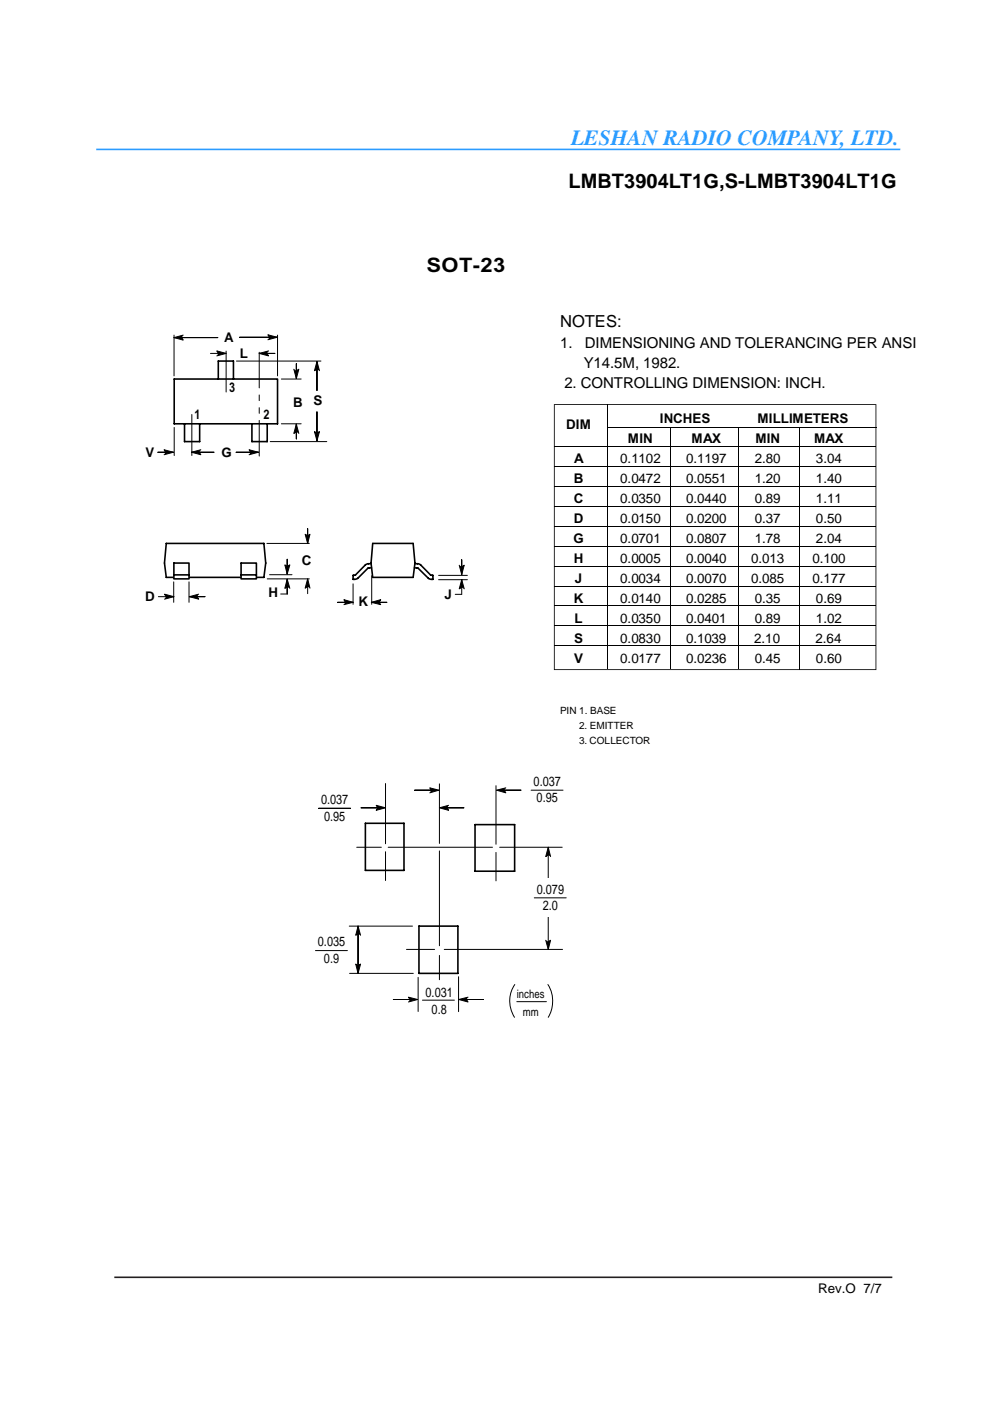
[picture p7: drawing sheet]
<svg xmlns="http://www.w3.org/2000/svg" width="210mm" height="297mm" viewBox="0 0 210 297" stroke-linecap="round" stroke-linejoin="round" font-family="sans-serif">
<path d="M36.9 80.4h21.9v9.5h-21.9zM39.1 89.9v3.7h3.2v-3.7M46.3 80.4v-3.8h3.2v3.8M53.4 89.9v3.7h3.3v-3.7M35.3 115.2h20.7l.3 4.2-.3 3h-20.7l-.4-3zM79 115.2l-.3 4.2 .3 3M87.6 115.2l.4 4.2-.4 3" fill="none" stroke="#000" stroke-width=".34"/>
<path d="M36.9 121.9h3.2zM36.9 119.4h3.2v3.3h-3.2z" fill-rule="evenodd" fill="#fff"/>
<path d="M36.9 119.4h3.2v3.3h-3.2zM36.9 121.9h3.2" fill="none" stroke="#000" stroke-width=".34"/>
<path d="M51.1 121.9h3.3zM51.1 119.4h3.3v3.3h-3.3z" fill-rule="evenodd" fill="#fff"/>
<path d="M51.1 119.4h3.3v3.3h-3.3zM78.7 119.5l-.8 .1-.4 .2-2.1 2.1-.5 .1v.8l.9-.2M79 115.2h8.6M88 119.5l1 .1 2.3 2.3 .5 .1v.8l-1-.2-2.1-2.1-.8-.1M51.1 121.9h3.3M78.8 120.4l-.8 .1-2.2 2.1M79 122.4h8.6M77.5 174.6h8.2v9.9h-8.2zM100.7 174.8h8.4v9.9h-8.4zM88.8 196.4h8.3v10h-8.3z" fill="none" stroke="#000" stroke-width=".34"/>
<g fill="none" stroke="#000" stroke-width=".21">
<path d="M36.9 71.6h9.3h-9.3M36.9 71v8.7M38.8 71l-1.9 .6 1.9 .5-.2-.5M44.6 74.9h3.3M46.3 74.9l-.3-.5 1.9 .5-1.9 .6M50.1 76.6h18M55 74.9h3.3h-3.3M56.9 74.4l-1.9 .5 1.9 .6-.3-.6M57.1 71.5l-.3-.5 2 .5-2 .5M58.8 71.5h-8h8M58.8 71v8.7M62.3 78.3l.5 2 .6-2-.6 .3"/>
<path d="M67.2 76.7v6.1v-6.1M67.2 78.3l-.5 .3 .5-1.9 .5 1.9M35.1 95.9l-.3-.5 2 .5-2 .5M36.8 95.9h-3.3h3.3M36.9 90.6v6M40.6 95.9h4.8h-4.8M42.6 95.4l-2 .5 2 .5-.3-.5M53.1 95.9l-.3-.5 2 .5-2 .5M54.8 95.9h-4.7h4.7M57.3 93.6h12M59.7 80.4h4.2M59.7 89.9h4.2"/>
<path d="M62.8 89.9v3.2v-3.2M62.8 91.6l-.5 .3 .5-2 .6 2M62.8 80.3v-3.2v3.2M66.7 91.5l.5 .3 .5-.3-.5 2zM67.2 93.5v-6.2v6.2M56.6 115.2h9M60.4 119.8l.5 .3 .6-.3-.6 1.9zM64.7 113.3l.5 .3 .5-.3-.5 1.9zM65.2 115.2v-3.1v3.1M97.4 119.8l.5 2 .5-2-.5 .4M33.6 126.5h3.3M35.2 126.5l-.3-.5 2 .5-2 .5"/>
<path d="M36.8 123.4v4.3M40.1 123.4v4.3M40.1 126.5h3.4h-3.4M42.1 126l-2 .5 2 .5-.3-.5M56.7 122.7h8.9M57.1 121.8h4.8M59.5 125.9h1.4M60.9 122.8v3.1v-3.1M60.9 124.5l-.5 .2 .5-1.9 .6 1.9M60.9 121.7v-3.1v3.1M65.2 124.4l-.5 .3 .5-2 .5 2M65.2 122.7v3.2"/>
<path d="M73.2 127.7l-.3-.6 2 .6-2 .5M74.9 127.7h-3.3h3.3M74.9 123.8v4.3M78.7 127.7h3.3h-3.3M78.7 127.7l2-.6-.3 .6 .3 .5zM78.8 122.1v6M93 122h6.1M93 122.9h6.1M97.9 124.6l-.5 .2 .5-1.9 .5 1.9M97.9 121.8v-3.1v3.1M97.9 122.9v3.1h-1.4M67.6 171.4h6.7h-6.7"/>
<path d="M75.6 179.6h5.3M79.8 170.7l1.9 .6-1.9 .5 .3-.5zM81.1 171.3h-4.5h4.5M81.7 166.1v12.8M82.3 179.6h22.1M91.4 167.5l-.3-.5 2 .5-2 .6M92.4 167.5h-4.5h4.5M93.2 166.2v12.6M93.8 171.3h4.6h-4.6M95.1 170.7l-1.9 .6 1.9 .5-.3-.5M105.2 166.6v12.4M105.9 167.5h4.6h-4.6"/>
<path d="M105.9 179.6h13.3M107.2 167l-1.9 .5 1.9 .6-.3-.6M112.6 167.5h6.8M116.2 179.6v21.7M74 196.4h13.5M75.9 198l-.5 .3 .5-1.9 .5 1.9M81.7 180.6v6.1M93.2 180.4v20.1M105.2 180.7v6.1M115.7 199.4l.5 1.9 .5-1.9-.5 .2M116.2 181.3l-.5 .3 .5-2 .5 2M74.1 206.4h13.5"/>
<path d="M75.4 204.4l.5 .3 .5-.3-.5 2zM75.9 206.4v-10v10M86.2 201.3h5.9M86.9 211.9l-.3-.5 1.9 .5-1.9 .5M87.9 211.9h-4.5h4.5M88.7 207.2v7.3M93.2 202.6v5.1M94.2 201.3h25.1M97.2 207.1v7.4M97.9 211.9h4.5h-4.5M99.2 211.4l-1.9 .5 1.9 .5-.3-.5M109.1 208.7a6.3 6.3 0 0 0 0 7"/>
<path d="M109.6 212.4h6.3M116.2 208.7a6.7 6.7 0 0 1 0 7"/>
</g>
<g fill="#000">
<path d="M36.9 71.6l1.9-.6-.2 .6 .2 .5z" fill-rule="evenodd"/>
<path d="M46 74.4l1.9 .5-1.9 .6 .3-.6z" fill-rule="evenodd"/>
<path d="M55 74.9l1.9-.5-.3 .5 .3 .6z" fill-rule="evenodd"/>
<path d="M56.8 71l2 .5-2 .5 .3-.5z" fill-rule="evenodd"/>
<path d="M62.3 78.3l.5 .3 .6-.3-.6 2z" fill-rule="evenodd"/>
<path d="M67.2 76.7l.5 1.9-.5-.3-.5 .3z" fill-rule="evenodd"/>
<path d="M34.8 95.4l2 .5-2 .5 .3-.5z" fill-rule="evenodd"/>
<path d="M40.6 95.9l2-.5-.3 .5 .3 .5z" fill-rule="evenodd"/>
<path d="M52.8 95.4l2 .5-2 .5 .3-.5z" fill-rule="evenodd"/>
<path d="M62.8 89.9l.6 2-.6-.3-.5 .3z" fill-rule="evenodd"/>
<path d="M66.7 91.5l.5 .3 .5-.3-.5 2z" fill-rule="evenodd"/>
<path d="M64.7 113.3l.5 .3 .5-.3-.5 1.9z" fill-rule="evenodd"/>
<path d="M34.9 126l2 .5-2 .5 .3-.5z" fill-rule="evenodd"/>
<path d="M40.1 126.5l2-.5-.3 .5 .3 .5z" fill-rule="evenodd"/>
<path d="M60.9 122.8l.6 1.9-.6-.2-.5 .2z" fill-rule="evenodd"/>
<path d="M60.4 119.8l.5 .3 .6-.3-.6 1.9z" fill-rule="evenodd"/>
<path d="M65.2 122.7l.5 2-.5-.3-.5 .3z" fill-rule="evenodd"/>
<path d="M72.9 127.1l2 .6-2 .5 .3-.5z" fill-rule="evenodd"/>
<path d="M78.7 127.7l2-.6-.3 .6 .3 .5z" fill-rule="evenodd"/>
<path d="M97.9 122.9l.5 1.9-.5-.2-.5 .2z" fill-rule="evenodd"/>
<path d="M97.4 119.8l.5 .4 .5-.4-.5 2z" fill-rule="evenodd"/>
<path d="M79.8 170.7l1.9 .6-1.9 .5 .3-.5z" fill-rule="evenodd"/>
<path d="M91.1 167l2 .5-2 .6 .3-.6z" fill-rule="evenodd"/>
<path d="M93.2 171.3l1.9-.6-.3 .6 .3 .5z" fill-rule="evenodd"/>
<path d="M105.3 167.5l1.9-.5-.3 .5 .3 .6z" fill-rule="evenodd"/>
<path d="M75.9 196.4l.5 1.9-.5-.3-.5 .3z" fill-rule="evenodd"/>
<path d="M115.7 199.4l.5 .2 .5-.2-.5 1.9z" fill-rule="evenodd"/>
<path d="M116.2 179.6l.5 2-.5-.3-.5 .3z" fill-rule="evenodd"/>
<path d="M75.4 204.4l.5 .3 .5-.3-.5 2z" fill-rule="evenodd"/>
<path d="M86.6 211.4l1.9 .5-1.9 .5 .3-.5z" fill-rule="evenodd"/>
<path d="M97.3 211.9l1.9-.5-.3 .5 .3 .5z" fill-rule="evenodd"/>
</g>
<path d="M47.9 74.4v8.7M40.7 87.9v8.7" fill="none" stroke="#000" stroke-width=".21" stroke-dasharray="8.7 1.7 1.4 1.7 1.4 1.7"/>
<path d="M55 74.7v22.1" fill="none" stroke="#000" stroke-width=".21" stroke-dasharray="7.6 1.5 1.2 1.5 1.2 1.5"/>
<path d="M111.6 186.3h9.8v8.1h-9.8z" fill="#fff"/>
<g fill="none" stroke="#000" stroke-width=".21">
<path d="M117.4 94.7h68.3M117.4 98.9h68.3M128.7 90.6h57M128.7 85.7v56M142.1 90.6v51.3M156.5 90.6v51.3M169.5 90.6v51.3M117.4 103.1h68.3M117.4 107.3h68.3M117.4 111.5h68.3M117.4 115.8h68.3M117.4 120h68.3"/>
<path d="M117.4 124.2h68.3M117.4 128.5h68.3M117.4 132.7h68.3M117.4 136.9h68.3M113.3 190.4h6.8M66.9 201.5h6.8M89.6 212.1h6.7"/>
</g>
<path d="M24.2 270.8h165" fill="none" stroke="#231f20" stroke-width=".34"/>
<path d="M117.4 85.7h68.4v56.4h-68.4v-56.4l.2 56.2h68v-56h-68v56z" fill-rule="evenodd" fill="#000"/>
<path d="M20.4 31.7h170.5" fill="none" stroke="#2b9cff" stroke-width=".34"/>
<text font-size="4.6" fill="#2b9cff" x="121.1" y="30.7">LESHAN RADIO COMPANY, LTD.</text>
<g font-size="4.2">
<text x="120.5" y="39.9">LMBT3904LT1G,S-LMBT3904LT1G</text>
<text x="90.4" y="57.7">SOT-23</text>
</g>
<text font-size="3.5" x="118.8" y="69.3">NOTES:</text>
<g font-size="3.2">
<text x="118.8" y="73.9">1.</text>
<text x="124" y="73.9">DIMENSIONING AND TOLERANCING PER ANSI</text>
<text x="119.7" y="82.3">2. CONTROLLING DIMENSION: INCH.</text>
<text x="123.8" y="78.1">Y14.5M, 1982.</text>
</g>
<g font-size="2.8">
<text x="47.5" y="72.5">A</text>
<text x="50.9" y="75.9">L</text>
<text x="48.6" y="83.1">3</text>
<text x="41.2" y="88.9">1</text>
<text x="55.9" y="88.9">2</text>
<text x="62.1" y="86.4">B</text>
<text x="66.5" y="85.9">S</text>
<text x="139.9" y="89.7">INCHES</text>
<text x="160.6" y="89.7">MILLIMETERS</text>
<text x="120.1" y="91">DIM</text>
<text x="133.2" y="94">MIN</text>
<text x="146.6" y="94">MAX</text>
<text x="160.1" y="94">MIN</text>
<text x="172.6" y="94">MAX</text>
<text x="30.8" y="96.8">V</text>
<text x="46.9" y="96.8">G</text>
<text x="121.7" y="98.2">A</text>
<text x="131.5" y="98.2">0.1102</text>
<text x="145.5" y="98.2">0.1197</text>
<text x="160" y="98.2">2.80</text>
<text x="173" y="98.2">3.04</text>
<text x="121.6" y="102.4">B</text>
<text x="121.6" y="106.7">C</text>
<text x="131.5" y="102.4">0.0472</text>
<text x="131.5" y="106.7">0.0350</text>
<text x="145.5" y="102.4">0.0551</text>
<text x="145.5" y="106.7">0.0440</text>
<text x="160" y="102.4">1.20</text>
<text x="160" y="106.7">0.89</text>
<text x="173" y="102.4">1.40</text>
<text x="173" y="106.7">1.11</text>
<text x="121.6" y="110.9">D</text>
<text x="131.5" y="110.9">0.0150</text>
<text x="145.5" y="110.9">0.0200</text>
<text x="160" y="110.9">0.37</text>
<text x="173" y="110.9">0.50</text>
<text x="64" y="119.8">C</text>
<text x="121.6" y="115.1">G</text>
<text x="121.6" y="119.3">H</text>
<text x="131.5" y="115.1">0.0701</text>
<text x="131.5" y="119.3">0.0005</text>
<text x="145.5" y="119.3">0.0040</text>
<text x="145.5" y="115.1">0.0807</text>
<text x="159.3" y="119.3">0.013</text>
<text x="160" y="115.1">1.78</text>
<text x="172.2" y="119.3">0.100</text>
<text x="173" y="115.1">2.04</text>
<text x="121.9" y="123.6">J</text>
<text x="131.5" y="123.6">0.0034</text>
<text x="145.5" y="123.6">0.0070</text>
<text x="159.3" y="123.6">0.085</text>
<text x="172.2" y="123.6">0.177</text>
<text x="30.8" y="127.5">D</text>
<text x="57" y="126.5">H</text>
<text x="76" y="128.5">K</text>
<text x="94.3" y="127">J</text>
<text x="121.6" y="127.8">K</text>
<text x="131.5" y="127.8">0.0140</text>
<text x="145.5" y="127.8">0.0285</text>
<text x="160" y="127.8">0.35</text>
<text x="173" y="127.8">0.69</text>
<text x="121.7" y="136.3">S</text>
<text x="121.8" y="132">L</text>
<text x="131.5" y="132">0.0350</text>
<text x="131.5" y="136.3">0.0830</text>
<text x="145.5" y="132">0.0401</text>
<text x="145.5" y="136.3">0.1039</text>
<text x="159.9" y="136.3">2.10</text>
<text x="160" y="132">0.89</text>
<text x="172.9" y="136.3">2.64</text>
<text x="173" y="132">1.02</text>
<text x="121.7" y="140.5">V</text>
<text x="131.5" y="140.5">0.0177</text>
<text x="145.5" y="140.5">0.0236</text>
<text x="160" y="140.5">0.45</text>
<text x="173" y="140.5">0.60</text>
<text x="113.1" y="166.6">0.037</text>
<text x="68.1" y="170.5">0.037</text>
<text x="68.7" y="174">0.95</text>
<text x="113.8" y="170.1">0.95</text>
<text x="113.8" y="189.4">0.079</text>
<text x="115.1" y="193">2.0</text>
<text x="67.4" y="200.6">0.035</text>
<text x="68.7" y="204.1">0.9</text>
<text x="90.2" y="211.4">0.031</text>
<text x="91.5" y="214.9">0.8</text>
<text x="173.5" y="274.2">Rev.O 7/7</text>
</g>
<g font-size="2.5">
<text x="109.6" y="211.5">inches</text>
<text x="110.9" y="215.4">mm</text>
</g>
<g font-size="2.1">
<text x="118.7" y="151.5">PIN 1. BASE</text>
<text x="122.8" y="154.6">2. EMITTER</text>
<text x="122.8" y="157.8">3. COLLECTOR</text>
</g>
</svg>
